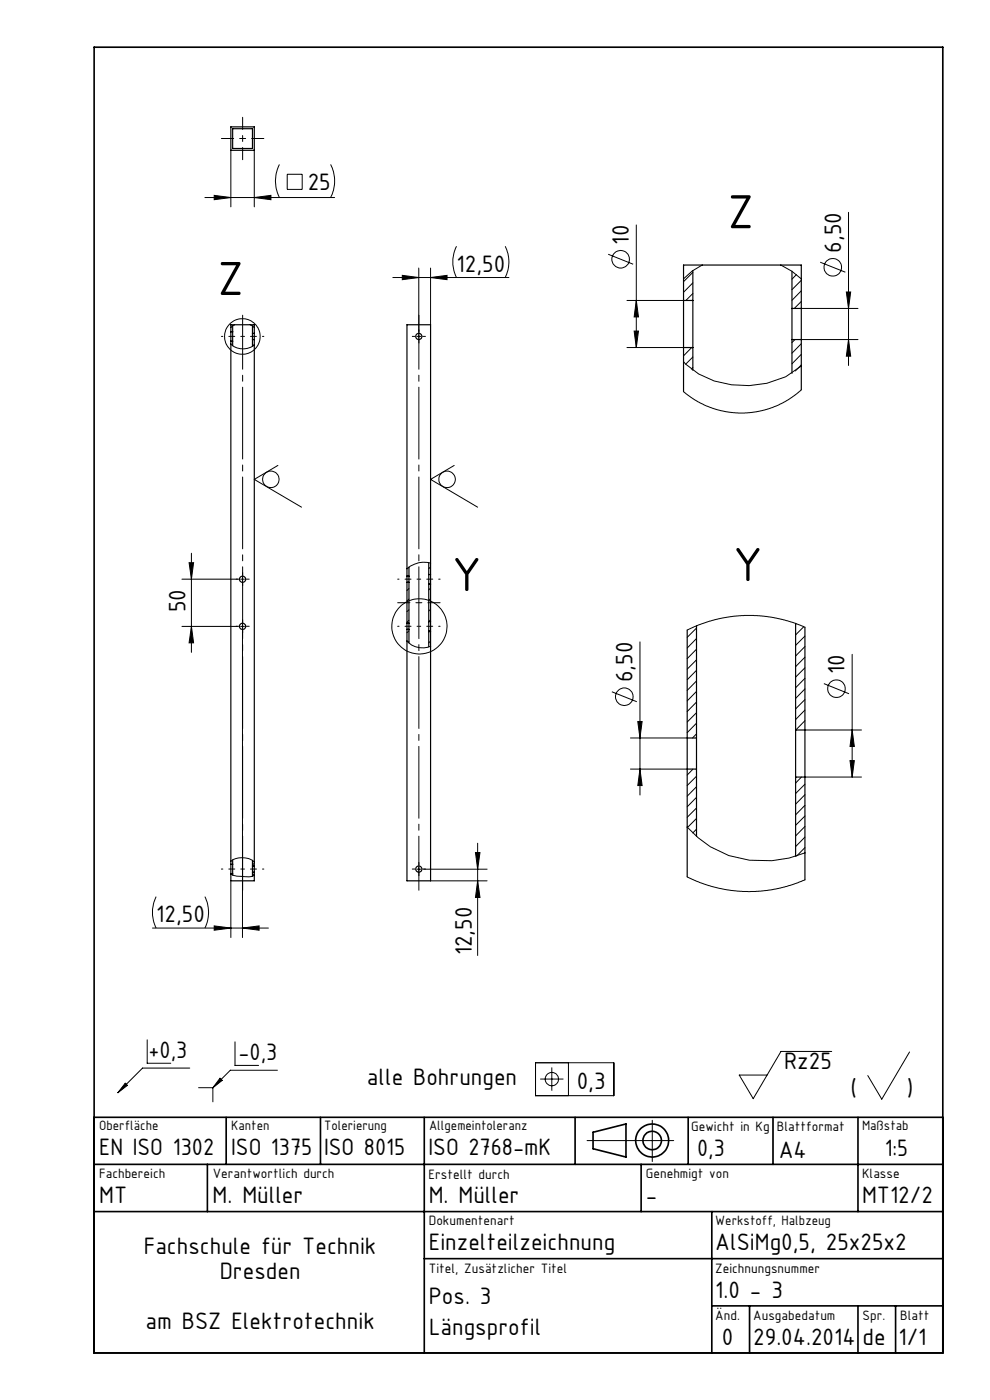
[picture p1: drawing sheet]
<svg xmlns="http://www.w3.org/2000/svg" width="210mm" height="297mm" viewBox="0 0 210 297" stroke-linecap="round" stroke-linejoin="round" font-family="sans-serif">
<g fill="none" stroke="#000" stroke-width=".21">
<path d="M49 31.9v12M53.9 31.9v12M59.3 34.9a7.7 7.7 0 0 0 0 7M60.9 37h3.2v3.2h-3.2zM70.1 34.9a7.7 7.7 0 0 1 0 7M43.5 41.9h27.5M45.4 41.4l3.6 .5-3.6 .5zM53.9 41.9l3.6-.5v1zM83.3 58.9h24.6M85.3 58.4l3.5 .5-3.5 .4zM88.8 56.9v13.4M91.3 56.9v12"/>
<path d="M91.3 58.9l3.5-.5v.9zM96.8 52.2a7.4 7.4 0 0 0 0 6.7M107.2 52.2a7.4 7.4 0 0 1 0 6.7M129 53.9l5.3 2.2M135 47.7v26M147 57.8l-2 2M148.9 56.2l-2.1 1.3-1.8 1.7M165.6 56.2l2.4 1.3 2 1.7M168.9 58.2l-.9 1M170 59.5l-2 2M174 55.6l5.3 2.1M180 45v32.5"/>
<path d="M49 73a3.8 3.8 0 0 0 4.9 .2M49.4 73.2l-.1 .1M49.7 68.9l-.7 .6M53.1 68.9l.8 .6M53.9 73.1l-.2 .3M88.4 71.4h.9M88.8 71v.8M133 63.7h12M133 73.7h12M134.5 70.2h.9l-.4 3.5zM135 63.7l.4 3.5h-.9zM145 76.7a15.8 15.8 0 0 0 10.2 4.9l3.7 .2 3.8-.5 4-1.4 3.3-2.3"/>
<path d="M146.7 73.7l-1.7 1.8M147 75.7l-1.5 1.6M147 78l-.4 .3M147 60l-2 2M147 62.3l-1.5 1.4M168.6 72l-.6 .7M170 72.9l-2 2M170 75.2l-2 2M170 77.4l-1.3 1.3M170 61.7l-2 2M170 64l-1.5 1.4M170 65.4h12"/>
<path d="M170 72h12M179.5 61.9h.9l-.4 3.5zM180 72l.4 3.6h-.9zM58.9 98.7l-5 3 10.1 5.9M96.3 98.7l-5 3 10 5.9M170 82.7l-2.9 2.2-2.4 1.2-3 1-3.7 .5-3.8-.2-3-.8-3.2-1.4-3-2.1M40.1 119.4h1l-.5 3.5zM40.6 117.4v21M91.3 119.4a5.4 5.4 0 0 0-5 1.2M38.6 122.9h11.8M38.6 132.9h11.8M40.6 132.9l.5 3.5h-1z"/>
<path d="M51 122.9h.9M51 132.9h.9M51.4 133.9v65M51.4 122.5v.8M51.4 132.5v.8M86.3 136a4.4 4.4 0 0 0 5 1.1M86.7 124.8l-.4 .5M86.7 127.1l-.4 .4M86.7 129.4l-.4 .3M86.7 131.6l-.4 .4M86.7 120.4l-.1 .1M86.7 133.8l-.4 .4"/>
<path d="M86.7 136.1l-.1 .1M91.2 133.9l-.3 .2M91.3 120.3l-.4 .3M91.3 127l-.4 .4M91.3 136l-.4 .4M91.3 124.7l-.4 .5M91.3 129.3l-.4 .3M91.3 131.5l-.4 .4M135.7 136.2v32.5M147.7 133.2l-1.9 2M147.7 135.5l-1.9 2M147.7 137.7l-1.9 2"/>
<path d="M147.7 140l-1.9 2M168.9 132.3l-.1 .1M170.5 133l-1.7 1.7M170.7 134.9l-1.9 2M170.7 137.2l-1.9 2M170.7 139.4l-1.9 2M170.7 133.1l-2.8-1.1-3.8-1-3-.4h-3.2l-2.9 .2-3.3 .6-3.6 1.2-2.3 1.1M180.8 138.8v26M129.8 146.8l5.3 2.1M133.7 156.6h12.1M135.3 153.1h.9l-.5 3.5zM147.7 142.2l-1.9 2"/>
<path d="M147.7 144.5l-1.9 2M147.7 146.7l-1.9 2M147.7 148.9l-1.9 2.1M147.7 151.2l-1.9 2M147.7 153.4l-1.9 2M147.7 155.7l-.8 .9M170.7 141.7l-1.9 1.9M170.7 148.4l-1.9 2M170.7 143.9l-1.9 2M170.7 146.2l-1.9 2M170.7 150.6l-1.9 2M170.7 152.9l-1.9 2"/>
<path d="M170.7 154.9h12M174.8 145l5.3 2.2M180.8 154.9l.4 3.5h-.9zM101.3 178.9v23.8M133.7 163.2h12.1M135.7 163.2l.5 3.4h-.9zM145.8 175.5a21.3 21.3 0 0 0 21.6 6.5l3.3-1.1M147 163.2l-1.2 1.2M147.7 164.7l-1.9 1.9M147.7 166.9l-1.9 2M147.7 169.2l-1.9 2M147.7 171.4l-1.9 2"/>
<path d="M147.7 173.6l-1.9 1.9M147.7 175.9l-.7 .8M170 164.8l-1.2 1.3M170.7 166.4l-1.9 1.9M170.7 168.6l-1.9 2M170.7 170.8l-1.9 2.1M170.7 173.1l-1.9 2M170.7 175.3l-1.9 2M170.7 177.6l-1.9 2M170.7 179.8l-1.7 1.8M170.7 164.8h12M180.3 161.4h.9l-.4 3.4z"/>
<path d="M32.3 196.9h24.6M33.1 190.2a7.5 7.5 0 0 0 0 6.7M43.5 190.2a7.5 7.5 0 0 1 0 6.7M45.4 196.4l3.6 .5-3.6 .4zM49 182.7a4.2 4.2 0 0 1 4.9 .1M49 185.4a2.73 2.73 0 0 0 2 .5 4.4 4.4 0 0 0 2.9-.2M49 186.9v12M49.4 185.5l-.2 .1M49.4 183.2l-.2 .2M51.4 196.9l3.6-.5v.9zM53.9 185.4l-.3 .4M53.9 183.1l-.3 .4"/>
<path d="M88.4 184.4h.9M88.8 184v.8M89.9 184.4h13.4M91.3 186.9h12M100.9 180.9h.9l-.5 3.5zM101.3 186.9l.5 3.5h-.9zM145.8 186l2.6 1.2 4 1.2 2.7 .5 3.6 .3 2.7-.1 3.7-.6 2.4-.6 3.2-1.2M26.6 229.8l.4 .5-2 1.5zM31.2 220.6v5h5M40.3 226.6h-10.1l-5.2 5.2M42.1 230.7h3.1M45.2 230.7v3"/>
<path d="M46.7 228.7l.4 .5-1.9 1.5zM49.8 221v5h5.1M58.8 227h-9.9l-3.7 3.7M113.6 225.5h16.6v6.9h-16.6zM114.6 228.9h4.9M117.1 226.4v5M120.6 225.5v6.9M138.4 237.7v8.7M176.4 223.1h-10.7l-5.9 10-3-5h5.9M192.9 223.2l-5.9 10-2.9-5M124.5 242h18.4"/>
<circle cx="131.7" cy="55" r="1.88"/>
<circle cx="176.7" cy="56.7" r="1.86"/>
<circle cx="51.4" cy="71.4" r="3.8"/>
<circle cx="57.4" cy="101.7" r="1.75"/>
<circle cx="94.8" cy="101.7" r="1.75"/>
<circle cx="89" cy="132.9" r="5.9"/>
<circle cx="132.4" cy="147.8" r="1.87"/>
<circle cx="177.4" cy="146.1" r="1.86"/>
<circle cx="117.1" cy="228.9" r="1.4"/>
</g>
<path d="M26.6 229.8l.4 .5-2 1.5zM46.7 228.7l.4 .5-1.9 1.5z" fill="#000"/>
<g fill="none" stroke="#000" stroke-width=".35">
<path d="M20 10h180v277h-180zM20 237h180M48 237v10M68 237v10M90 237v50M122 237v10M146 237v10M164 237v10M182 237v20M20 257h180M20 247h180M44 247v10"/>
<path d="M125.8 240.2l7-1.8v7.1l-7-1.8zM136 247v10M151 257v30M90 267h110M151 277h49M159 277v10M182 277v10M190 277v10"/>
<circle cx="138.3" cy="242" r="3.5"/>
<circle cx="138.4" cy="241.9" r="1.96"/>
</g>
<g fill="none" stroke="#000" stroke-width=".21" stroke-dasharray="15.2 1.3 1.3 1.3">
<path d="M88.1 71.4h-.6M88.9 70.6v-.6M88.9 72.2v.6M89.7 71.4h.6M50.7 122.9h-.6M50.7 132.9h-.6M51.5 122.1v-.6M51.5 123.7v.6M51.5 132.1v-.6M51.5 133.7v.6M52.3 122.9h.6M52.3 132.9h.6"/>
<path d="M88.1 184.4h-.6M88.9 183.6v-.6M88.9 185.2v.6M89.7 184.4h.6"/>
</g>
<path d="M51.5 24.9v9M56 29.4h-9M93.4 127.9h-9" fill="none" stroke="#000" stroke-width=".21" stroke-dasharray="15.2 1.3 1.3 1.3" stroke-dashoffset="12.6"/>
<path d="M51.4 71.4h-4.4M51.6 71.4h4.4M88.8 132.9h-4.4M88.8 122.9h-4.4M89 122.9h4.4M89 132.9h4.4M51.4 184.4h-4.4M51.6 184.4h4.4" fill="none" stroke="#000" stroke-width=".21" stroke-dasharray="15.2 1.3 1.3 1.3" stroke-dashoffset="14.9"/>
<path d="M51.5 188.9v-122M88.9 188.9v-122" fill="none" stroke="#000" stroke-width=".21" stroke-dasharray="15.2 1.3 1.3 1.3" stroke-dashoffset="3.8"/>
<g fill="#000">
<path d="M53.9 41.9l3.6-.5v1zM45.4 41.4l3.6 .5-3.6 .5z"/>
<path d="M91.3 58.9l3.5-.5v.9zM85.3 58.4l3.5 .5-3.5 .4z"/>
<path d="M45.4 196.4l3.6 .5-3.6 .4zM51.4 196.9l3.6-.5v.9z"/>
<path d="M100.9 180.9h.9l-.5 3.5zM101.3 186.9l.5 3.5h-.9zM40.1 119.4h1l-.5 3.5zM40.6 132.9l.5 3.5h-1zM179.5 61.9h.9l-.4 3.5zM180 72l.4 3.6h-.9zM135 63.7l.4 3.5h-.9zM134.5 70.2h.9l-.4 3.5zM135.3 153.1h.9l-.5 3.5zM135.7 163.2l.5 3.4h-.9zM180.8 154.9l.4 3.5h-.9zM180.3 161.4h.9l-.4 3.4z"/>
</g>
<g fill="none" stroke="#000" stroke-width=".25">
<path d="M49 26.9h4.9v5h-4.9zM49.4 27.3h4.2v4.2h-4.2zM147 57.4v6.3M168 57.5v7.9M49 70.4v2M49 70.4v-1.5h4.9v1.8M49 72.4v111M49 70.4h.4M49 72.4h.4M49.4 70.4v2M49.4 69.1v1.3M49.4 72.4v.9"/>
<path d="M53.6 70.7v1.3M53.6 69.1v1.6M53.6 72v1.5M53.6 70.7h.3M53.6 72h.3M53.9 70.7v1.3M53.9 72v111.7M145 63.7v10M145 63.7v-7.5h25v9.2M145 73.7v9.4M145 63.7h2M145 73.7h2"/>
<path d="M147 63.7v10M147 73.7v4.9M168 65.4v6.6M168 72h2M168 65.4h2M168 72v7.2M170 65.4v6.6M170 72v10.7M90.9 119.3v2.6M86.3 132.2v1.3M86.3 122.2v1.3M86.3 133.5v53.4h5v-53"/>
<path d="M86.3 123.5v8.7M86.3 133.5h.4M86.3 132.2h.4M86.3 123.5h.4M86.3 122.2h.4M86.7 132.2v1.3M86.7 122.2v1.3M86.7 120.3v1.9M86.7 123.5v8.7M86.7 133.5v2.9M90.9 121.9v2M90.9 131.9v2"/>
<path d="M90.9 131.9h.4M90.9 123.9h.4M90.9 123.9v8M90.9 133.9v3.3M90.9 121.9h.4M90.9 133.9h.4M91.3 121.9v2M91.3 131.9v2M91.3 121.9v-53h-5v53.3M91.3 123.9v8M145.8 133.7v22.9M147.7 132.7v23.9"/>
<path d="M168.8 132.3v22.6M170.7 133.1v21.8M145.8 156.6v6.6M145.8 156.6h1.9M147.7 156.6v6.6M168.8 154.9v9.9M168.8 154.9h1.9M170.7 154.9v9.9M145.8 163.2v22.8M145.8 163.2h1.9M147.7 163.2v14.2M168.8 164.8v16.9"/>
<path d="M168.8 164.8h1.9M170.7 164.8v21.9M49 183.4v2M49 183.4h.4M49 185.4h.4M49.4 183.4v2M49.4 182.4v1M49.4 185.4v.3M53.6 183.7v1.3M53.6 183.7h.3M53.6 182.5v1.2M53.6 185v.9"/>
<path d="M53.6 185h.3M53.9 183.7v1.3M53.9 185v1.9h-4.9v-1.5"/>
<circle cx="88.8" cy="71.4" r=".66"/>
<circle cx="51.5" cy="132.9" r=".66"/>
<circle cx="51.5" cy="122.9" r=".66"/>
<circle cx="88.8" cy="184.4" r=".66"/>
</g>
<g font-size="10.9">
<text x="154.3" y="48.4">Z</text>
<text x="46.1" y="62.6">Z</text>
<text x="95.9" y="125.4">Y</text>
<text x="155.5" y="123.3">Y</text>
</g>
<g font-size="5.4">
<text x="65.3" y="40.3">25</text>
<text x="133.4" y="51.9" transform="rotate(-90 133.4 51.9)">10</text>
<text x="178.4" y="53.6" transform="rotate(-90 178.4 53.6)">6,50</text>
<text x="96.9" y="57.6">12,50</text>
<text x="39.4" y="129.9" transform="rotate(-90 39.4 129.9)">50</text>
<text x="179.2" y="143" transform="rotate(-90 179.2 143)">10</text>
<text x="134.2" y="144.7" transform="rotate(-90 134.2 144.7)">6,50</text>
<text x="33.1" y="195.6">12,50</text>
<text x="100.1" y="202.7" transform="rotate(-90 100.1 202.7)">12,50</text>
<text x="31.5" y="224.4">+0,3</text>
<text x="50.6" y="224.8">-0,3</text>
<text x="166.3" y="226.8">Rz25</text>
<text x="77.8" y="230.2">alle Bohrungen</text>
<text x="122.3" y="231">0,3</text>
<text x="180.4" y="232.5">(</text>
<text x="192.3" y="232.5">)</text>
<text x="21" y="245">EN ISO 1302</text>
<text x="49" y="245">ISO 1375</text>
<text x="68.7" y="245">ISO 8015</text>
<text x="90.9" y="245">ISO 2768-mK</text>
<text x="147.9" y="245.2">0,3</text>
<text x="165.2" y="245.6">A4</text>
<text x="187.7" y="245.2">1:5</text>
<text x="21" y="255.3">MT</text>
<text x="45.1" y="255.3">M. Müller</text>
<text x="91" y="255.3">M. Müller</text>
<text x="137" y="255.3">-</text>
<text x="182.9" y="255.3">MT12/2</text>
<text x="30.5" y="266.1">Fachschule für Technik</text>
<text x="91" y="265.2">Einzelteilzeichnung</text>
<text x="151.7" y="265.3">AlSiMg0,5, 25x25x2</text>
<text x="46.6" y="271.4">Dresden</text>
<text x="151.7" y="275.4">1.0 - 3</text>
<text x="30.9" y="281.9">am BSZ Elektrotechnik</text>
<text x="91" y="276.6">Pos. 3</text>
<text x="91" y="283.2">Längsprofil</text>
<text x="153.1" y="285.3">0</text>
<text x="159.8" y="285.3">29.04.2014</text>
<text x="183" y="285.3">de</text>
<text x="190.6" y="285.4">1/1</text>
</g>
<g font-size="3.1">
<text x="21" y="239.7">Oberfläche</text>
<text x="49" y="239.7">Kanten</text>
<text x="68.8" y="239.7">Tolerierung</text>
<text x="91" y="239.7">Allgemeintoleranz</text>
<text x="146.6" y="239.9">Gewicht in Kg</text>
<text x="164.8" y="239.9">Blattformat</text>
<text x="182.9" y="239.7">Maßstab</text>
<text x="21" y="249.9">Fachbereich</text>
<text x="45.1" y="249.9">Verantwortlich durch</text>
<text x="90.9" y="250">Erstellt durch</text>
<text x="137" y="249.9">Genehmigt von</text>
<text x="182.9" y="249.9">Klasse</text>
<text x="91" y="259.8">Dokumentenart</text>
<text x="151.7" y="259.9">Werkstoff, Halbzeug</text>
<text x="151.7" y="270">Zeichnungsnummer</text>
<text x="91" y="270.1">Titel, Zusätzlicher Titel</text>
<text x="151.7" y="280">Änd.</text>
<text x="159.8" y="280">Ausgabedatum</text>
<text x="183" y="280">Spr.</text>
<text x="191" y="280">Blatt</text>
</g>
</svg>
